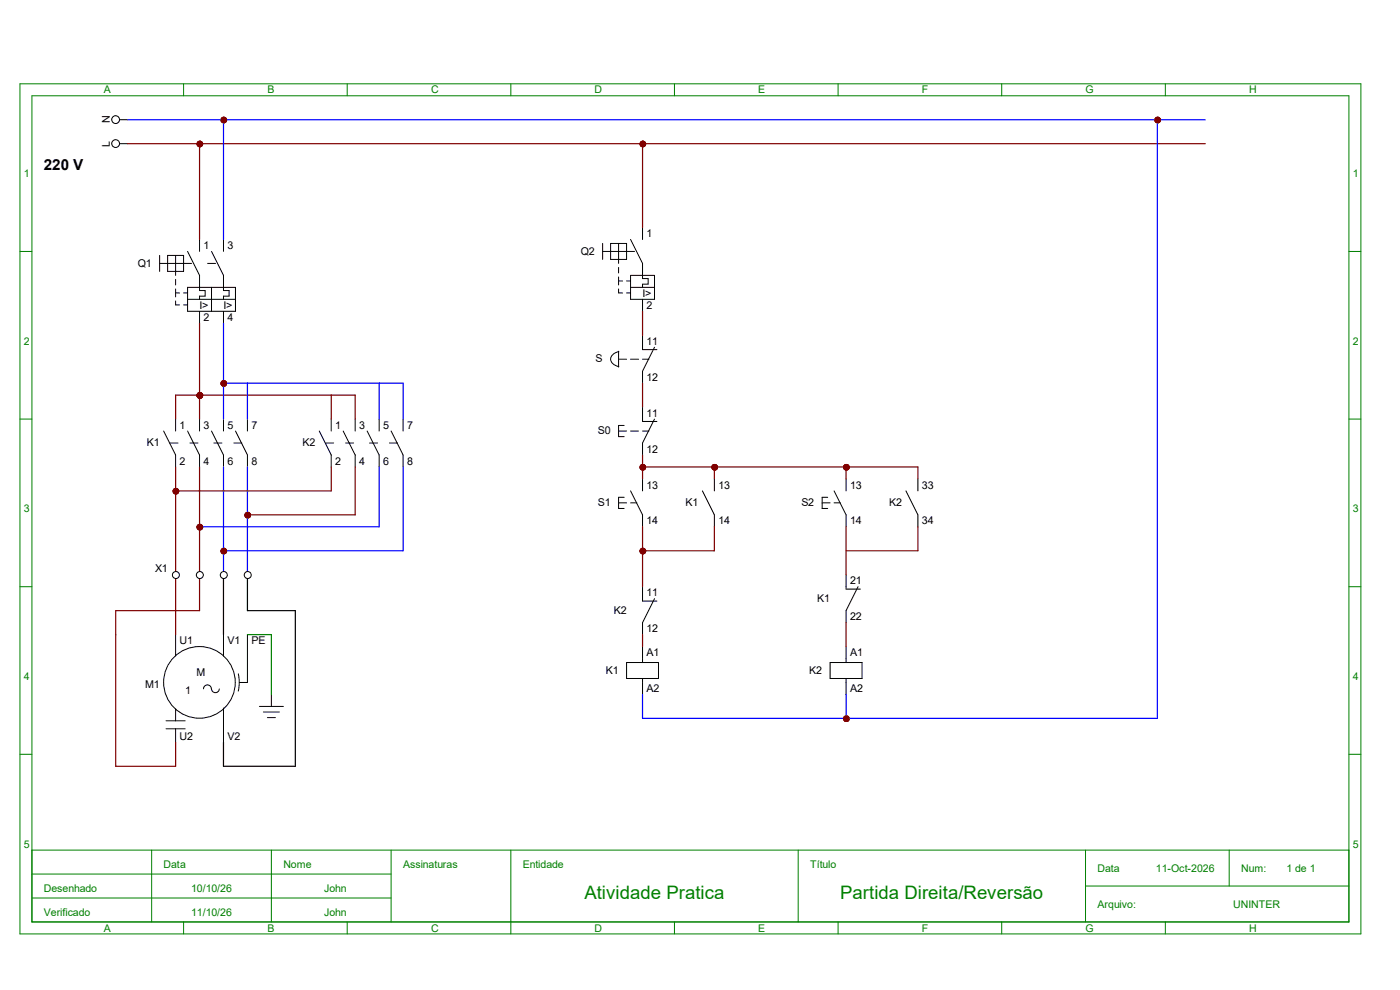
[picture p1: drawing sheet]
<svg xmlns="http://www.w3.org/2000/svg" width="297mm" height="210mm" viewBox="0 0 297 210" stroke-linecap="round" stroke-linejoin="round" font-family="sans-serif">
<g fill="none" stroke="#008000" stroke-width=".21">
<path d="M4.2 17.8h284.5v180.3h-284.5zM38.9 17.8v2.5M73.7 17.8v2.5M108.4 17.8v2.5M143.1 17.8v2.5M177.8 17.8v2.5M212.5 17.8v2.5M247.2 17.8v2.5M6.8 20.3h279.4v175.3h-279.4zM4.2 53.3h2.6M286.2 53.3h2.5M4.2 88.9h2.6"/>
<path d="M286.2 88.9h2.5M4.2 124.5h2.6M286.2 124.5h2.5M4.2 160h2.6M286.2 160h2.5M6.8 180.3h279.4M6.8 185.4h76.2M6.8 190.5h76.2M32.2 180.3v15.3M38.9 195.6v2.5M57.6 180.3v15.3M73.7 195.6v2.5"/>
<path d="M83 180.3v15.3M108.4 180.3v17.8M143.1 195.6v2.5M169.3 180.3v15.3M177.8 195.6v2.5M212.5 195.6v2.5M230.3 188h55.9M230.3 180.3v15.3M247.2 195.6v2.5M260.8 180.3v7.7"/>
</g>
<g fill="none" stroke="#000" stroke-width=".21">
<path d="M25.4 30.5h1.7M25.4 25.4h1.7M33.9 54.2v3.4M33.9 55.9h6.7M35.6 54.2h3.3v3.4h-3.3zM37.3 54.2v4.2M37.3 59.3v1.2M39.8 53.3l2.5 5.1v3.2h1.2v1.2h-1.2v.7M42.3 50.8v2.5M44 55.9h1.7M44.9 53.3l2.5 5.1v3.2h1.2v1.2h-1.2v.7M47.4 50.8v2.5"/>
<path d="M37.3 61.3v1.7M37.3 63.8v.9h.8M37.3 62.1h.8M38.9 62.1h.9M38.9 64.7h.9M39.8 61h10.2v5h-10.2zM39.8 63.5h10.2M42.3 66v2.6M44.9 61v5M47.4 66v2.6M37.3 134.6v4.6M47.4 134.6v4.6"/>
<path d="M52.5 134.6v10.2h-1.7M35.2 152.9h4.1M35.2 154.6h4.1M37.3 150.4v2.5M37.3 154.6v2.9M43.2 146.1a.83 .83 0 0 1 .8-.8 .83 .83 0 0 1 .8 .8M44.9 146.1a.83 .83 0 0 0 .8 .8 .83 .83 0 0 0 .8-.8M47.4 150.2v7.3M50.6 143l.2 1.8-.2 1.8M55 149.9h5.1M55.9 151h3.4M56.7 152.2h1.7"/>
<path d="M57.6 147.3v2.6"/>
<circle cx="24.5" cy="25.4" r=".83"/>
<circle cx="24.5" cy="30.5" r=".83"/>
<circle cx="42.3" cy="144.8" r="7.6"/>
</g>
<g fill="#f00" stroke="#800000" stroke-width=".21">
<circle cx="42.4" cy="30.5" r=".57"/>
<circle cx="47.5" cy="25.5" r=".57"/>
</g>
<g fill="none" stroke="#000" stroke-width=".21">
<path d="M34.7 91.4l2.6 5.1v2.6M36.1 94h1.7M37.3 88.9v2.5M39.8 91.4l2.5 5.1v2.6M40.3 94h1.7M42.3 88.9v2.5M44.9 91.4l2.5 5.1v2.6M45.4 94h1.7M47.4 88.9v2.5M49.6 94h1.7M50 91.4l2.5 5.1v2.6M52.5 88.9v2.5"/>
<path d="M67.7 91.4l2.6 5.1v2.6M69.1 94h1.7M70.3 88.9v2.5M72.8 91.4l2.6 5.1v2.6M73.3 94h1.7M75.4 88.9v2.5M77.9 91.4l2.5 5.1v2.6M78.4 94h1.7M80.4 88.9v2.5M82.6 94h1.7M83 91.4l2.5 5.1v2.6M85.5 88.9v2.5"/>
</g>
<g fill="#f00" stroke="#800000" stroke-width=".21">
<circle cx="42.4" cy="83.9" r=".57"/>
<circle cx="47.5" cy="81.3" r=".57"/>
</g>
<g fill="none" stroke="#000" stroke-width=".21">
<path d="M127.8 51.6v3.4M127.8 53.3h6.8M129.5 51.6h3.4v3.4h-3.4zM131.2 51.6v4.3M131.2 56.7v1.2M131.2 58.8v1.7M131.2 59.6h.9M132.9 59.6h.9M133.8 50.8l2.5 5.1v3.2h1.2v1.2h-1.2v.7M133.8 58.4h5.1v5.1h-5.1zM136.3 48.3v2.5M131.2 61.3v.8h.9"/>
<path d="M132.9 62.1h.9M133.8 61h5.1M136.3 63.5v2.5"/>
</g>
<circle cx="136.4" cy="30.5" r=".57" fill="#f00" stroke="#800000" stroke-width=".21"/>
<g fill="none" stroke="#000" stroke-width=".21">
<path d="M131.2 76.2h1.7M131.2 74.5v3.4M131.3 74.6a1.59 1.59 0 0 0-1.4 2.4l.8 .6 .6 .2M133.8 76.2h1.7M136.3 71.1v3.1h3.1M136.3 76.2h1.4M138.9 73.7l-2.6 5v2.6M131.2 91.4h1.7M132.4 90.3h-1.2v2.3h1.2M133.8 91.4h1.7M136.3 86.4v3h3.1M136.3 91.4h1.4"/>
<path d="M138.9 88.9l-2.6 5.1v2.5M131.2 106.7h1.7M132.4 105.5h-1.2v2.4h1.2M133.8 104.1l2.5 5.1v2.6M133.8 106.7h1.3M136.3 101.6v2.5M149 104.1l2.6 5.1v2.6M151.6 101.6v2.5M174.4 106.7h1.7M175.6 105.5h-1.2v2.4h1.2M177 106.7h1.3M177 104.1l2.5 5.1v2.6"/>
<path d="M179.5 101.6v2.5"/>
</g>
<g fill="#f00" stroke="#800000" stroke-width=".21">
<circle cx="136.4" cy="99.1" r=".57"/>
<circle cx="179.6" cy="99.1" r=".57"/>
<circle cx="151.6" cy="99.1" r=".57"/>
</g>
<path d="M136.3 124.5v3h3.1M136.3 137.2v3.3M138.9 127l-2.6 5.1v2.5M179.5 121.9v3.1h3M179.5 137.2v3.3M182 124.5l-2.5 5v2.6M132.9 140.5h6.8v3.4h-6.8zM136.3 143.9v3.4M176.1 140.5h6.8v3.4h-6.8zM179.5 143.9v3.4" fill="none" stroke="#000" stroke-width=".21"/>
<g fill="#f00" stroke="#800000" stroke-width=".21">
<circle cx="136.4" cy="116.9" r=".57"/>
<circle cx="179.6" cy="152.5" r=".57"/>
<circle cx="245.6" cy="25.5" r=".57"/>
</g>
<path d="M192.2 104.1l2.5 5.1v2.6M194.7 101.6v2.5" fill="none" stroke="#000" stroke-width=".21"/>
<g fill="#f00" stroke="#800000" stroke-width=".21">
<circle cx="37.3" cy="104.2" r=".57"/>
<circle cx="47.5" cy="116.9" r=".57"/>
<circle cx="42.4" cy="111.8" r=".57"/>
<circle cx="52.6" cy="109.3" r=".57"/>
</g>
<g fill="#f00" stroke="#800000" stroke-width=".25">
<circle cx="42.4" cy="30.5" r=".57"/>
<circle cx="47.5" cy="25.5" r=".57"/>
<circle cx="42.4" cy="83.9" r=".57"/>
<circle cx="47.5" cy="81.3" r=".57"/>
<circle cx="136.4" cy="30.5" r=".57"/>
<circle cx="136.4" cy="99.1" r=".57"/>
<circle cx="179.6" cy="99.1" r=".57"/>
<circle cx="151.6" cy="99.1" r=".57"/>
<circle cx="136.4" cy="116.9" r=".57"/>
<circle cx="179.6" cy="152.5" r=".57"/>
<circle cx="245.6" cy="25.5" r=".57"/>
<circle cx="37.3" cy="104.2" r=".57"/>
<circle cx="47.5" cy="116.9" r=".57"/>
<circle cx="42.4" cy="111.8" r=".57"/>
<circle cx="52.6" cy="109.3" r=".57"/>
</g>
<g fill="none" stroke="#800000" stroke-width=".25">
<path d="M27.1 30.5h228.6M42.3 30.5v20.3M136.3 30.5v17.8M42.3 68.6v20.3M136.3 66v5.1M37.3 88.9v-5.1h38.1v5.1M37.3 99.1v35.5M42.3 99.1v30.4h-17.7v33.1h12.7v-5.1M70.3 83.8v5.1M70.3 99.1v5h-33M75.4 99.1v10.1h-22.9M136.3 81.3v5.1"/>
<path d="M136.3 96.5v5.1M136.3 99.1h58.4v2.5M151.6 99.1v2.5M179.5 99.1v2.5M136.3 111.8v12.7M151.6 111.8v5h-15.3M179.5 111.8v10.1M194.7 111.8v5h-15.2M136.3 134.6v2.6M179.5 132.1v5.1"/>
</g>
<path d="M47.4 121.9v12.7M52.5 121.9v7.6h10.2v33.1h-15.3v-5.1" fill="none" stroke="#000" stroke-width=".25"/>
<path d="M52.5 134.6h5.1v12.7" fill="none" stroke="#008000" stroke-width=".25"/>
<path d="M27.1 25.4h228.6M47.4 25.4v25.4M245.5 25.4v127h-109.2v-5.1M47.4 68.6v20.3M47.4 99.1v22.8M47.4 81.3h38.1v7.6M52.5 81.3v7.6M52.5 99.1v22.8M80.4 81.3v7.6M80.4 99.1v12.7h-38.1M85.5 99.1v17.7h-38.1M179.5 147.3v5.1" fill="none" stroke="#00f" stroke-width=".25"/>
<g fill="#800000" stroke="#800000" stroke-width=".25">
<circle cx="42.4" cy="30.5" r=".57"/>
<circle cx="47.5" cy="25.5" r=".57"/>
<circle cx="42.4" cy="83.9" r=".57"/>
<circle cx="47.5" cy="81.3" r=".57"/>
<circle cx="136.4" cy="30.5" r=".57"/>
<circle cx="136.4" cy="99.1" r=".57"/>
<circle cx="179.6" cy="99.1" r=".57"/>
<circle cx="151.6" cy="99.1" r=".57"/>
<circle cx="136.4" cy="116.9" r=".57"/>
<circle cx="179.6" cy="152.5" r=".57"/>
<circle cx="245.6" cy="25.5" r=".57"/>
<circle cx="37.3" cy="104.2" r=".57"/>
<circle cx="47.5" cy="116.9" r=".57"/>
<circle cx="42.4" cy="111.8" r=".57"/>
<circle cx="52.6" cy="109.3" r=".57"/>
</g>
<g fill="#fff" stroke="#fff" stroke-width=".21">
<circle cx="37.3" cy="122" r=".74"/>
<circle cx="42.4" cy="122" r=".74"/>
<circle cx="47.5" cy="122" r=".74"/>
<circle cx="52.6" cy="122" r=".74"/>
</g>
<g fill="#fff" stroke="#000" stroke-width=".21">
<circle cx="37.3" cy="122" r=".74"/>
<circle cx="42.4" cy="122" r=".74"/>
<circle cx="47.5" cy="122" r=".74"/>
<circle cx="52.6" cy="122" r=".74"/>
</g>
<g font-size="3.9" fill="#008000">
<text x="124" y="190.7">Atividade Pratica</text>
<text x="178.3" y="190.7">Partida Direita/Reversão</text>
</g>
<text font-size="3.2" x="9.3" y="36">220 V</text>
<g font-size="2.3">
<text x="23.3" y="26.1" transform="rotate(-90 23.3 26.1)">N</text>
<text x="23.3" y="31.2" transform="rotate(-90 23.3 31.2)">L</text>
<text x="43.2" y="52.8">1</text>
<text x="48.2" y="52.8">3</text>
<text x="137.2" y="50.3">1</text>
<text x="29.2" y="56.6">Q1</text>
<text x="123.2" y="54">Q2</text>
<text x="42.3" y="65.5">I&gt;</text>
<text x="47.4" y="65.5">I&gt;</text>
<text x="136.3" y="63">I&gt;</text>
<text x="137.2" y="65.5">2</text>
<text x="43.2" y="68.1">2</text>
<text x="48.2" y="68.1">4</text>
<text x="126.4" y="76.9">S</text>
<text x="137.2" y="73.2">11</text>
<text x="137.2" y="80.8">12</text>
<text x="137.2" y="88.4">11</text>
<text x="31.2" y="94.7">K1</text>
<text x="38.1" y="90.9">1</text>
<text x="43.2" y="90.9">3</text>
<text x="48.3" y="90.9">5</text>
<text x="53.3" y="90.9">7</text>
<text x="64.2" y="94.7">K2</text>
<text x="71.1" y="90.9">1</text>
<text x="76.2" y="90.9">3</text>
<text x="81.3" y="90.9">5</text>
<text x="86.4" y="90.9">7</text>
<text x="126.8" y="92.1">S0</text>
<text x="38.1" y="98.6">2</text>
<text x="43.2" y="98.6">4</text>
<text x="48.3" y="98.6">6</text>
<text x="53.3" y="98.6">8</text>
<text x="71.1" y="98.6">2</text>
<text x="76.2" y="98.6">4</text>
<text x="81.3" y="98.6">6</text>
<text x="86.4" y="98.6">8</text>
<text x="137.2" y="96">12</text>
<text x="126.8" y="107.4">S1</text>
<text x="137.2" y="103.6">13</text>
<text x="145.5" y="107.4">K1</text>
<text x="152.4" y="103.6">13</text>
<text x="170" y="107.4">S2</text>
<text x="180.3" y="103.6">13</text>
<text x="188.6" y="107.4">K2</text>
<text x="195.6" y="103.6">33</text>
<text x="137.2" y="111.3">14</text>
<text x="152.4" y="111.3">14</text>
<text x="180.3" y="111.3">14</text>
<text x="195.6" y="111.3">34</text>
<text x="32.9" y="121.4">X1</text>
<text x="180.3" y="124">21</text>
<text x="130.2" y="130.2">K2</text>
<text x="137.2" y="126.5">11</text>
<text x="173.4" y="127.7">K1</text>
<text x="180.3" y="131.6">22</text>
<text x="38.1" y="136.7">U1</text>
<text x="48.3" y="136.7">V1</text>
<text x="53.3" y="136.7">PE</text>
<text x="137.2" y="134.1">12</text>
<text x="41.7" y="143.4">M</text>
<text x="128.5" y="142.9">K1</text>
<text x="137.2" y="139.2">A1</text>
<text x="171.7" y="142.9">K2</text>
<text x="180.3" y="139.2">A1</text>
<text x="30.8" y="146">M1</text>
<text x="39.3" y="147.2">1</text>
<text x="137.2" y="146.8">A2</text>
<text x="180.3" y="146.8">A2</text>
<text x="38.1" y="157">U2</text>
<text x="48.3" y="157">V2</text>
</g>
<g font-size="2.2" fill="#008000">
<text x="22" y="19.8">A</text>
<text x="56.7" y="19.8">B</text>
<text x="91.4" y="19.8">C</text>
<text x="126.2" y="19.8">D</text>
<text x="160.9" y="19.8">E</text>
<text x="195.6" y="19.8">F</text>
<text x="230.3" y="19.8">G</text>
<text x="265" y="19.8">H</text>
<text x="5.1" y="37.6">1</text>
<text x="287" y="37.6">1</text>
<text x="5.1" y="73.2">2</text>
<text x="287" y="73.2">2</text>
<text x="5.1" y="108.7">3</text>
<text x="287" y="108.7">3</text>
<text x="5.1" y="144.3">4</text>
<text x="287" y="144.3">4</text>
<text x="5.1" y="179.8">5</text>
<text x="287" y="179.8">5</text>
<text x="34.7" y="184.1">Data</text>
<text x="60.1" y="184.1">Nome</text>
<text x="85.5" y="184.1">Assinaturas</text>
<text x="110.9" y="184.1">Entidade</text>
<text x="171.9" y="184.1">Título</text>
<text x="232.8" y="184.9">Data</text>
<text x="245.2" y="184.9">11-Oct-2026</text>
<text x="263.3" y="184.9">Num:</text>
<text x="272.9" y="184.9">1 de 1</text>
<text x="9.3" y="189.1">Desenhado</text>
<text x="40.6" y="189.1">10/10/26</text>
<text x="68.8" y="189.1">John</text>
<text x="9.3" y="194.2">Verificado</text>
<text x="22" y="197.6">A</text>
<text x="40.6" y="194.2">11/10/26</text>
<text x="56.7" y="197.6">B</text>
<text x="68.8" y="194.2">John</text>
<text x="91.4" y="197.6">C</text>
<text x="126.2" y="197.6">D</text>
<text x="160.9" y="197.6">E</text>
<text x="195.6" y="197.6">F</text>
<text x="230.3" y="197.6">G</text>
<text x="232.8" y="192.5">Arquivo:</text>
<text x="261.6" y="192.5">UNINTER</text>
<text x="265" y="197.6">H</text>
</g>
</svg>
